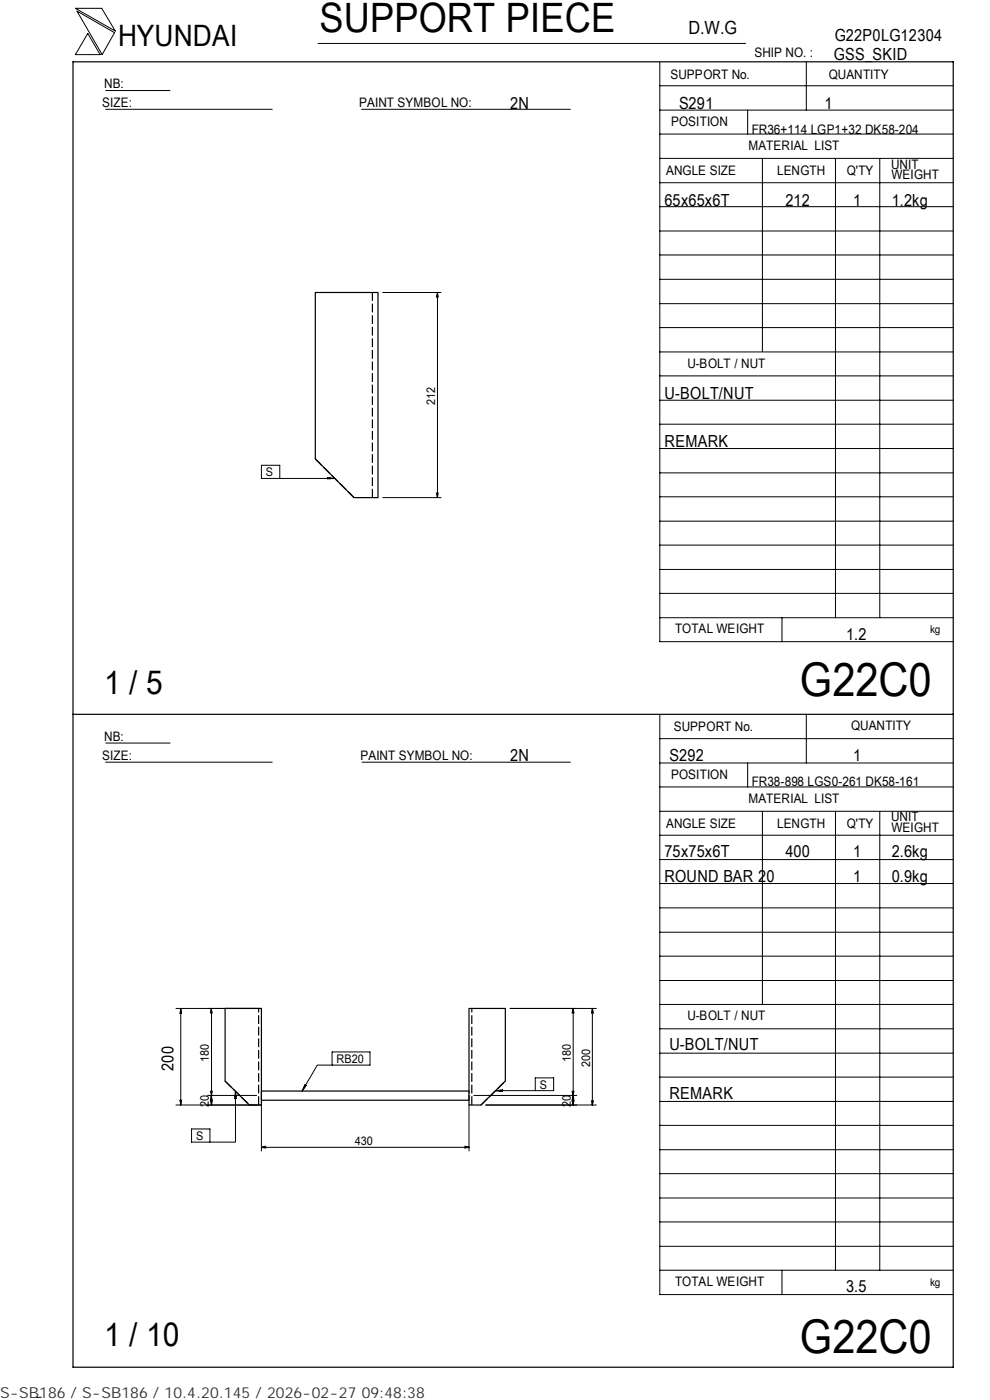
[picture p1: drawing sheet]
<svg xmlns="http://www.w3.org/2000/svg" width="210mm" height="297mm" viewBox="0 0 210 297" stroke-linecap="round" stroke-linejoin="round" font-family="sans-serif">
<path d="M15.5 13.1h186.7v277h-186.7zM66.9 62.1h13.3v43.5h-5.1l-8.2-8.2zM15.5 151.5h186.7M47.7 213.9h7.7v20.5h-2.5l-5.2-5zM99.5 213.9h7.7v15.5l-5.2 5h-2.5zM99.5 231.5h-44.1v1.9h44.1" fill="none" stroke="#000" stroke-width=".25"/>
<path d="M66.9 97.4l8.2 8.2M79 105.6v-43.5M47.7 229.4l5.2 5M54.9 234.4v-20.5M100.1 234.4v-20.5M102 234.4l5.2-5" fill="none" stroke="#000" stroke-width=".25" stroke-dasharray="1.9 .6" stroke-linecap="butt"/>
<path d="M99.5 233.4v-1.9" fill="none" stroke="#000" stroke-width=".25" stroke-dasharray="1.1 .3" stroke-linecap="butt"/>
<g fill="none" stroke="#000" stroke-width=".21">
<path d="M16 1.8h5.6l2.9 4.8zM16.3 2.4l8 4.5-2.6 4.7zM18.6 7.1l2.6 4.5h-5.2zM22.4 19.2h13.7M67.5 9.2h90.6M139.9 18.2h62.3M139.9 13.2v122.9h62.3M171 13.1v10.3M22.4 23.2h35.3M76.7 23.2h44.3M139.9 38.8h62.3M139.9 33.6h62.3"/>
<path d="M139.9 28.4h62.3M139.9 23.4h62.3M158.6 23.4v5M161.7 33.6v41M177.2 33.7v97.4M186.6 33.7v97.4M139.9 59.3h62.3M139.9 54.1h62.3M139.9 49h62.3M139.9 43.8h62.3M81.2 62.1h12.3M92.8 62.1l-.3 1"/>
<path d="M92.8 62.1l.2 1M92.8 62.1v43.5M139.9 79.7h62.3M139.9 74.7h62.3M139.9 69.5h62.3M139.9 64.4h62.3M139.9 95.2h62.3M139.9 90h62.3M139.9 84.9h62.3M69.5 101.3l1.4 .2-1.4 .1zM70 101.3v.3M70.9 101.5h-15.5v-2.8h3.9v2.8"/>
<path d="M81.2 105.6h12.3M92.5 104.6l.3 1M93 104.6l-.2 1M139.9 100.3h62.3M139.9 115.6h62.3M139.9 110.6h62.3M139.9 105.4h62.3M139.9 131.1h62.3M139.9 125.9h62.3M139.9 120.8h62.3M165.9 131.1v5M22.4 157.6h13.7"/>
<path d="M139.9 151.7v122.9h62.3M139.9 156.7h62.3M171 151.5v10.4M22.4 161.7h35.3M76.8 161.7h44.2M139.9 177.2h62.3M139.9 172.1h62.3M139.9 167h62.3M139.9 161.9h62.3M158.6 161.9v5.1M161.7 172.1v41M177.2 172.2v97.3"/>
<path d="M186.6 172.2v97.3M139.9 182.4h62.3M139.9 197.8h62.3M139.9 192.6h62.3M139.9 187.4h62.3M37.3 213.9h18.1M38.3 214.7h.1M38.3 213.9l.1 1.1h-.2zM38.3 213.9v20.5M44.6 215l.2-1.1 .2 1.1M44.9 213.9v20.5M108.2 213.9h18.3"/>
<path d="M121.6 213.9l-.3 1.1M121.6 213.9l.1 1.1M121.6 213.9v20.5M125.6 213.9l-.1 1.1M125.6 213.9l.3 1.1M125.6 213.9v20.5M139.9 218.3h62.3M139.9 213.1h62.3M139.9 208h62.3M139.9 202.9h62.3M37.3 234.4h18.1v9.8M38.2 233.4h.2l-.1 1z"/>
<path d="M38.3 233.8h.1M40.6 239.5h3.9v2.8h-3.9zM44 232.4h10.4M44.6 231.5l.3 .9 .1-.9M44.6 233.4l.2-1 .2 1M44.6 233.5l.3 .9M45 233.5l-.1 .9M49.9 232.6h.2M49.9 231.6v10.7h-5.4M49.9 231.6l.2 1.4h-.3zM64.5 230.5l.2 .1M64.7 230.1l.2 .2-.8 1.2z"/>
<path d="M70.4 223.2h8.1v2.8h-8.1zM70.4 226h-3.1l-3.2 5.5M99.5 234.4v9.8M100.5 232.4h21.8M103 234.4h23.5M105.1 231.4l1.5-.2v.4zM106.1 231.3v.2M113.5 231.4v-2.7h3.9v2.7h-12.3M121.3 233.5l.3 .9M121.3 231.5l.3 .9M121.6 232.4l-.3 1M121.6 232.4l.1 1"/>
<path d="M121.7 233.5l-.1 .9M121.7 231.5l-.1 .9M125.5 233.5l.1 .9M125.9 233.5l-.3 .9M139.9 238.7h62.3M139.9 233.7h62.3M139.9 228.5h62.3M139.9 223.4h62.3M55.4 243.4l1 .2M55.4 243.4h44.1M56.4 243.2l-1 .2M98.5 243.2l1 .2"/>
<path d="M99.5 243.4l-1 .2M139.9 259.2h62.3M139.9 254.2h62.3M139.9 249h62.3M139.9 243.9h62.3M139.9 269.5h62.3M139.9 264.4h62.3M165.9 269.5v5.1M8.8 296.4l-1 .1"/>
</g>
<g font-size="9.9">
<text x="169.7" y="147.6">G22C0</text>
<text x="169.7" y="286.9">G22C0</text>
</g>
<text font-size="8.6" x="67.7" y="6.9">SUPPORT PIECE</text>
<g font-size="7">
<text x="22.1" y="147.2">1 / 5</text>
<text x="22.1" y="285.6">1 / 10</text>
</g>
<text font-size="6.3" x="25.1" y="9.8">HYUNDAI</text>
<text font-size="3.9" x="146" y="7.3">D.W.G</text>
<g font-size="3.5">
<text x="177" y="8.7">G22P0LG12304</text>
<text x="176.9" y="12.8">GSS_SKID</text>
<text x="108.2" y="23.1">2N</text>
<text x="144" y="23.1">S291</text>
<text x="174.8" y="23.1">1</text>
<text x="141" y="43.6">65x65x6T</text>
<text x="166.6" y="43.6">212</text>
<text x="180.9" y="43.6">1</text>
<text x="189.1" y="43.6">1.2kg</text>
<text x="141" y="84.6">U-BOLT/NUT</text>
<text x="141" y="94.8">REMARK</text>
<text x="179.5" y="135.8">1.2</text>
<text x="108.2" y="161.4">2N</text>
<text x="142" y="161.4">S292</text>
<text x="180.9" y="161.4">1</text>
<text x="141" y="181.9">75x75x6T</text>
<text x="166.6" y="181.9">400</text>
<text x="180.9" y="181.9">1</text>
<text x="189.1" y="181.9">2.6kg</text>
<text x="141" y="187">ROUND BAR 20</text>
<text x="180.9" y="187">1</text>
<text x="189.1" y="187">0.9kg</text>
<text x="36.8" y="227.2" transform="rotate(-90 36.8 227.2)">200</text>
<text x="142" y="222.8">U-BOLT/NUT</text>
<text x="142" y="233.1">REMARK</text>
<text x="179.5" y="274.1">3.5</text>
</g>
<text font-size="3.2" fill="#323232" x="0" y="296.6">S-SB186 / S-SB186 / 10.4.20.145 / 2026-02-27 09:48:38</text>
<g font-size="2.8">
<text x="142.2" y="16.8">SUPPORT No.</text>
<text x="160" y="12.2">SHIP NO. :</text>
<text x="175.8" y="16.7">QUANTITY</text>
<text x="21.7" y="22.8">SIZE:</text>
<text x="22.1" y="18.7">NB:</text>
<text x="76.2" y="22.8">PAINT SYMBOL NO:</text>
<text x="142.3" y="26.8">POSITION</text>
<text x="159.4" y="28.4">FR36+114 LGP1+32 DK58-204</text>
<text x="158.8" y="31.7">MATERIAL LIST</text>
<text x="189" y="35.8">UNIT</text>
<text x="141.3" y="37.2">ANGLE SIZE</text>
<text x="164.8" y="37.1">LENGTH</text>
<text x="179.6" y="37.1">Q'TY</text>
<text x="189.1" y="38">WEIGHT</text>
<text x="145.8" y="78">U-BOLT / NUT</text>
<text x="143.2" y="134.4">TOTAL WEIGHT</text>
<text x="142.9" y="155">SUPPORT No.</text>
<text x="180.5" y="154.9">QUANTITY</text>
<text x="21.7" y="161.3">SIZE:</text>
<text x="22.1" y="157.1">NB:</text>
<text x="76.5" y="161.2">PAINT SYMBOL NO:</text>
<text x="142.3" y="165.3">POSITION</text>
<text x="159.4" y="166.7">FR38-898 LGS0-261 DK58-161</text>
<text x="158.8" y="170.3">MATERIAL LIST</text>
<text x="141.3" y="175.7">ANGLE SIZE</text>
<text x="164.8" y="175.6">LENGTH</text>
<text x="179.6" y="175.6">Q'TY</text>
<text x="189" y="174.2">UNIT</text>
<text x="189.1" y="176.5">WEIGHT</text>
<text x="145.8" y="216.5">U-BOLT / NUT</text>
<text x="143.2" y="272.9">TOTAL WEIGHT</text>
</g>
<g font-size="2.5">
<text x="92.3" y="85.9" transform="rotate(-90 92.3 85.9)">212</text>
<text x="56.4" y="101">S</text>
<text x="44.3" y="225.4" transform="rotate(-90 44.3 225.4)">180</text>
<text x="71.4" y="225.6">RB20</text>
<text x="121.1" y="225.4" transform="rotate(-90 121.1 225.4)">180</text>
<text x="125.1" y="226.4" transform="rotate(-90 125.1 226.4)">200</text>
<text x="114.5" y="231">S</text>
<text x="44.3" y="234.9" transform="rotate(-90 44.3 234.9)">20</text>
<text x="121.1" y="234.9" transform="rotate(-90 121.1 234.9)">20</text>
<text x="41.6" y="241.8">S</text>
<text x="75.3" y="242.9">430</text>
</g>
<g font-size="2.3">
<text x="197.3" y="134.3">kg</text>
<text x="197.3" y="272.8">kg</text>
</g>
</svg>
